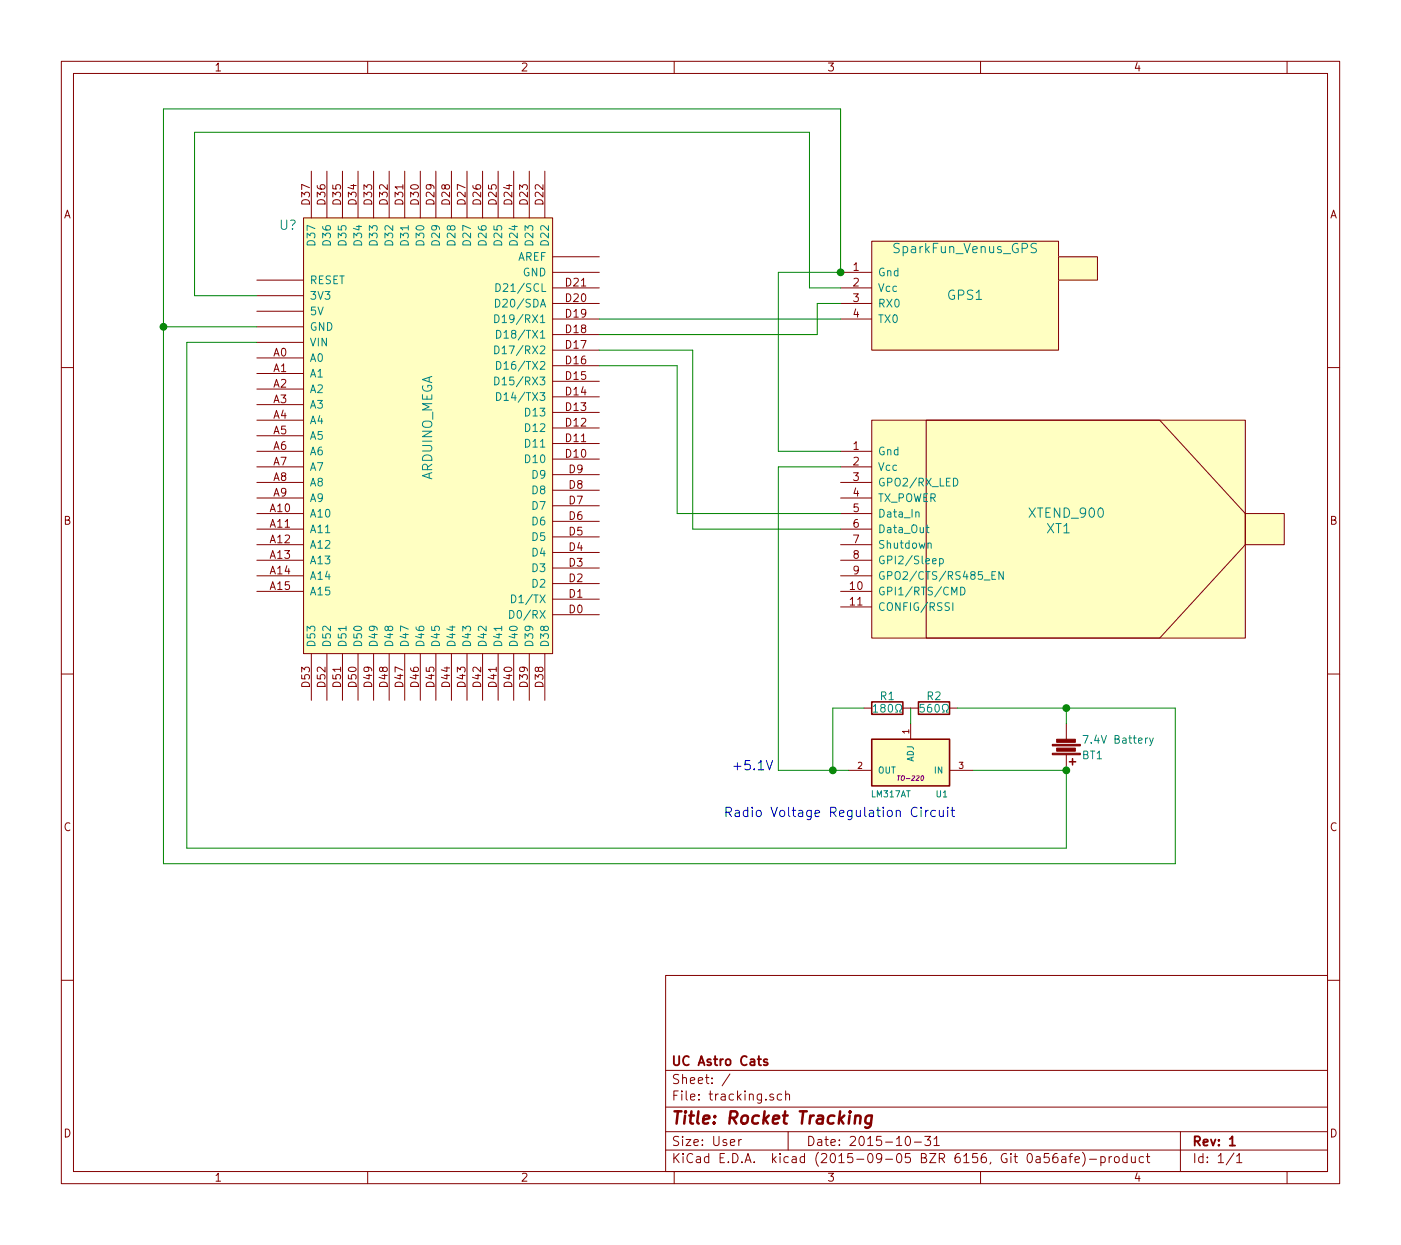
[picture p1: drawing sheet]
EESchema Schematic File Version 2
LIBS:power
LIBS:device
LIBS:transistors
LIBS:conn
LIBS:linear
LIBS:regul
LIBS:74xx
LIBS:cmos4000
LIBS:adc-dac
LIBS:memory
LIBS:xilinx
LIBS:microcontrollers
LIBS:dsp
LIBS:microchip
LIBS:analog_switches
LIBS:motorola
LIBS:texas
LIBS:intel
LIBS:audio
LIBS:interface
LIBS:digital-audio
LIBS:philips
LIBS:display
LIBS:cypress
LIBS:siliconi
LIBS:opto
LIBS:atmel
LIBS:contrib
LIBS:valves
LIBS:Shared
LIBS:tracking-cache
EELAYER 25 0
EELAYER END
$Descr User 9000 8000
encoding utf-8
Sheet 1 1
Title "Rocket Tracking"
Date "2015-10-31"
Rev "1"
Comp "UC Astro Cats"
Comment1 ""
Comment2 ""
Comment3 ""
Comment4 ""
$EndDescr
$Comp
L ARDUINO_MEGA U?
U 1 1
P 2750 2700
F 0 "U?" H 1850 3950 60  0000 C CNN
F 1 "ARDUINO_MEGA" V 2750 2650 60  0000 C CNN
F 2 "" H 2750 2700 60  0000 C CNN
F 3 "" H 2750 2700 60  0000 C CNN
	1    2750 2700
	1    0    0    -1  
$EndComp
$Comp
L SparkFun_Venus_GPS GPS1
U 1 1
P 6200 1900
F 0 "GPS1" H 6200 1900 60  0000 C CNN
F 1 "SparkFun_Venus_GPS" H 6200 2200 60  0000 C CNN
F 2 "" H 6200 1900 60  0000 C CNN
F 3 "" H 6200 1900 60  0000 C CNN
	1    6200 1900
	1    0    0    -1  
$EndComp
$Comp
L XTEND_900 XT1
U 1 1
P 6800 3400
F 0 "XT1" H 6800 3400 60  0000 C CNN
F 1 "XTEND_900" H 6850 3500 60  0000 C CNN
F 2 "" H 6800 3400 60  0000 C CNN
F 3 "" H 6800 3400 60  0000 C CNN
	1    6800 3400
	1    0    0    -1  
$EndComp
Wire Wire Line
	1650 2100 1050 2100
Wire Wire Line
	1050 700  1050 2100
Wire Wire Line
	1050 2100 1050 5550
Wire Wire Line
	1050 700  5400 700 
Wire Wire Line
	5400 700  5400 1750
Wire Wire Line
	5400 1850 5200 1850
Wire Wire Line
	5200 1850 5200 850 
Wire Wire Line
	5200 850  1250 850 
Wire Wire Line
	1250 850  1250 1900
Wire Wire Line
	1250 1900 1650 1900
Wire Wire Line
	5400 2050 3850 2050
Wire Wire Line
	5400 1950 5250 1950
Wire Wire Line
	5250 1950 5250 2150
Wire Wire Line
	5250 2150 3850 2150
Wire Wire Line
	5400 1750 5000 1750
Wire Wire Line
	5000 1750 5000 2900
Wire Wire Line
	5000 2900 5400 2900
Connection ~ 5400 1750
Wire Wire Line
	5400 3300 4350 3300
Wire Wire Line
	4350 3300 4350 2350
Wire Wire Line
	4350 2350 3850 2350
Wire Wire Line
	3850 2250 4450 2250
Wire Wire Line
	4450 2250 4450 3400
Wire Wire Line
	4450 3400 5400 3400
$Comp
L LM317AT U1
U 1 1
P 5850 4900
F 0 "U1" H 5650 5100 40  0000 C CNN
F 1 "LM317AT" H 5850 5100 40  0000 L CNN
F 2 "TO-220" H 5850 5000 30  0000 C CIN
F 3 "" H 5850 4900 60  0000 C CNN
	1    5850 4900
	-1   0    0    1   
$EndComp
Wire Wire Line
	5000 3000 5000 4950
Wire Wire Line
	5000 3000 5400 3000
Wire Wire Line
	5000 4950 5350 4950
Wire Wire Line
	5350 4950 5450 4950
$Comp
L R R1
U 1 1
P 5700 4550
F 0 "R1" V 5780 4550 50  0000 C CNN
F 1 "180Ω" V 5700 4550 50  0000 C CNN
F 2 "" V 5630 4550 30  0000 C CNN
F 3 "" H 5700 4550 30  0000 C CNN
	1    5700 4550
	0    1    -1   0   
$EndComp
Wire Wire Line
	5850 4650 5850 4550
Wire Wire Line
	5550 4550 5350 4550
Wire Wire Line
	5350 4550 5350 4950
Connection ~ 5350 4950
$Comp
L R R2
U 1 1
P 6000 4550
F 0 "R2" V 6080 4550 50  0000 C CNN
F 1 "560Ω" V 6000 4550 50  0000 C CNN
F 2 "" V 5930 4550 30  0000 C CNN
F 3 "" H 6000 4550 30  0000 C CNN
	1    6000 4550
	0    1    -1   0   
$EndComp
Wire Wire Line
	6150 4550 6850 4550
Wire Wire Line
	6850 4550 7550 4550
$Comp
L Battery BT1
U 1 1
P 6850 4800
F 0 "BT1" H 6950 4850 50  0000 L CNN
F 1 "7.4V Battery" H 6950 4750 50  0000 L CNN
F 2 "" V 6850 4840 60  0000 C CNN
F 3 "" V 6850 4840 60  0000 C CNN
	1    6850 4800
	1    0    0    1   
$EndComp
Wire Wire Line
	6850 4950 6250 4950
Wire Wire Line
	6850 4550 6850 4650
Wire Wire Line
	1050 5550 7550 5550
Wire Wire Line
	7550 5550 7550 4550
Connection ~ 6850 4550
Connection ~ 1050 2100
Wire Wire Line
	1650 2200 1200 2200
Wire Wire Line
	1200 2200 1200 5450
Wire Wire Line
	1200 5450 6850 5450
Wire Wire Line
	6850 5450 6850 4950
Connection ~ 6850 4950
Text Notes 4700 4950 0    60   ~ 0
+5.1V
Text Notes 4650 5250 0    60   ~ 0
Radio Voltage Regulation Circuit
$EndSCHEMATC
